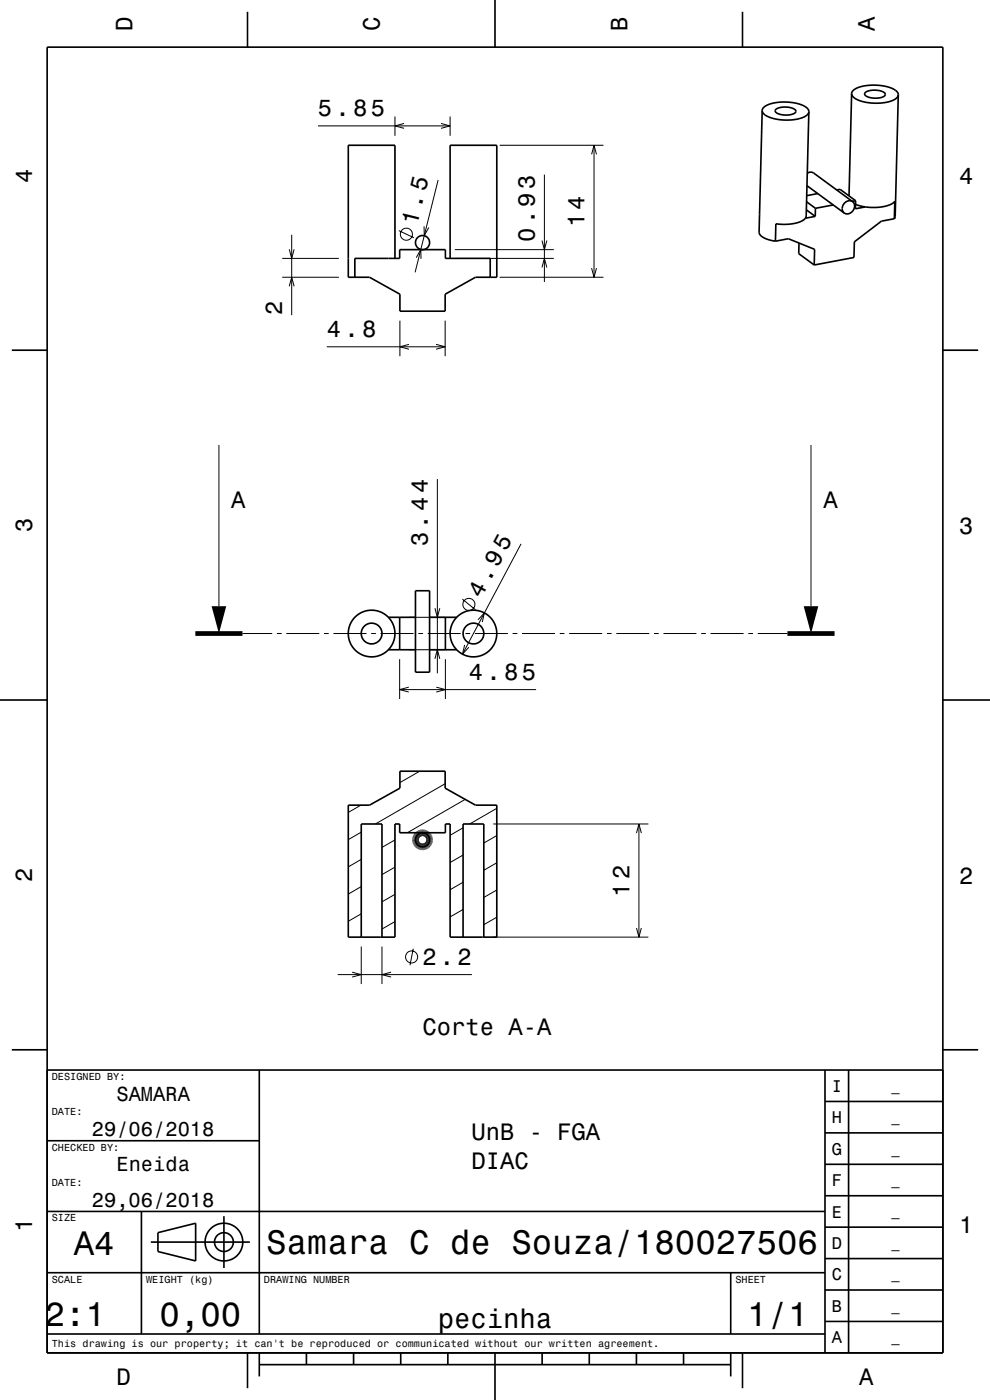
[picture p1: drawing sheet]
<svg xmlns="http://www.w3.org/2000/svg" width="210mm" height="297mm" viewBox="0 0 210 297" stroke-linecap="round" stroke-linejoin="round" font-family="sans-serif">
<g fill="none" stroke="#000" stroke-width=".21">
<path d="M67.4 26.7h28.1M83.8 24.7v4.1M85.7 26.2l-1.9 .5 1.9 .5M92.9 38.2l-4.8 19.6M93.5 26.2l2 .5-2 .5M95.5 24.7v4.1M106 30.8h22M115.5 37v22.8M125.5 32.7l.5-1.9 .5 1.9M126 30.8v28M59.9 58.8h12M59.9 54.8h12"/>
<path d="M61.4 52.9l.5 1.9 .5-1.9M61.9 49.8v17.1M84.6 48.9l3.2 1.5M88.3 54.7l1-1.8v2M90 48v2l1-1.7M96.5 54.8h21M96.5 53h21M106 58.8h22M115 56.7l.5-1.9 .5 1.9M115 51l.5 2 .5-2M125.5 56.9l.5 1.9 .5-1.9M61.4 60.7l.5-1.9 .5 1.9"/>
<path d="M69.3 73.6h25.1M84.8 68v7.6M86.8 73.1l-2 .5 2 .5M92.5 73.1l1.9 .5-1.9 .5M94.4 68v7.6M46.4 94.4v34.2M172 94.4v34.2M92.8 101.6v41.2M110.5 115.4l-12.4 23.4M51.4 134.4h6.3M58.7 134.4h1M60.7 134.4h7"/>
<path d="M68.7 134.4h1M70.7 134.4h7M78.7 134.4h1M80.7 134.4h7M84.8 139.8v8.5M86.8 137.8h8M86.8 131h8M88.7 134.4h1M90.7 134.4h7M92.3 129l.5 2 .5-2M92.3 139.8l.5-2 .5 2M94.5 139.8v8.5"/>
<path d="M98.1 127.1l2.7 2.3M98.6 136.8l-.5 2 1.4-1.5M98.7 134.4h1M100.7 134.4h7M101.4 131.5l1.4-1.5-.5 2M108.7 134.4h1M110.7 134.4h7M118.7 134.4h1M120.7 134.4h7M128.7 134.4h1M130.7 134.4h7M138.7 134.4h1"/>
<path d="M140.7 134.4h7M148.7 134.4h1M150.7 134.4h7M158.7 134.4h1M160.7 134.4h6.3M84.8 146.3h28.9M86.7 145.8l-1.9 .5 1.9 .5M92.5 145.8l2 .5-2 .5M76.6 170.8l-2.7 1.6M76.6 176.5l-2.7 1.6M83.8 178.2l-2.8 1.6M89 163.6l-4.2 2.4"/>
<path d="M94.4 166.3l-14.8 8.5M98.2 175.6l-2.7 1.6M98.7 169.6l-12.3 7.1M104.6 174.8h32.9M105.4 177.3l-2.8 1.5M105.4 171.5l-5.8 3.3M135 176.7l.5-1.9 .5 1.9M135.5 174.8v24M76.6 193.9l-2.7 1.5M76.6 188.1l-2.7 1.6M76.6 182.3l-2.7 1.6M83.8 195.5l-2.8 1.6"/>
<path d="M83.8 189.7l-2.8 1.6M83.8 184l-2.8 1.5M98.2 198.7l-.1 .1M98.2 192.9l-2.7 1.6M98.2 187.2l-2.7 1.6M98.2 181.4l-2.7 1.6M104.6 198.8h32.9M105.4 194.6l-2.8 1.6M105.4 188.8l-2.8 1.6M105.4 183l-2.8 1.6M135 196.9l.5 1.9 .5-1.9M71.6 206.8h28.5"/>
<path d="M74.7 206.2l1.9 .6-1.9 .5M76.6 200.8v8M81 200.8v8M83 206.2l-2 .6 2 .5M87.7 201.3l-.7 3.5"/>
<circle cx="86.2" cy="49.7" r="1.28"/>
<circle cx="99.5" cy="128.2" r="1.28"/>
<circle cx="87.3" cy="203" r="1.28"/>
</g>
<circle cx="89.6" cy="178.2" r="1.5" fill="none" stroke="#000" stroke-width="1.4" stroke-linecap="butt"/>
<g fill="none" stroke="#000" stroke-width=".35">
<path d="M10 10h190v277h-190zM52.5 2.5v7.5M105 0v10M157.5 2.5v7.5M180.7 19.9a2.54 2.54 0 0 0 2.2 1.6l2.1 .4a7 7 0 0 0 5.4-1.3l.1-.5M180.7 19.9a2.35 2.35 0 0 1 2.1-1.6l2.4-.2a6.9 6.9 0 0 1 5.2 1.5l.1 .5M180.7 19.9l-.6 21.7M183.6 19.6a4 4 0 0 1 4.1 .2 .68 .68 0 0 1-.7 .9 3.9 3.9 0 0 1-3.5-.6l-.1-.2zM161.7 23.4l-.7 25.8a2.52 2.52 0 0 0 2.3 1.7l1.2 .3M161.7 23.4a2.35 2.35 0 0 1 2.2-1.5l2.3-.3a6.9 6.9 0 0 1 5.2 1.6l.2 .5M161.7 23.4a2.54 2.54 0 0 0 2.3 1.7l1.8 .3a7.3 7.3 0 0 0 5.6-1.2l.2-.5M164.5 23.3a3.9 3.9 0 0 1 4.3 .1 .67 .67 0 0 1-.8 .8 3.9 3.9 0 0 1-3.5-.5z"/>
<path d="M171.2 39.4l7.9 5.8M171.2 36.7l.8-.2 .6 .2 8.3 6.1M171.6 23.7l-.6 22.1-.2 .5M190.5 20.1l-.6 25.8-.2 .5M75.3 58.8v-4h9.5v-1.8h9.7v1.8h9.5v4M83.8 54.8v-24h-9.9v28h4.5l6.4 3.6v3.6h9.6v-3.6l6.5-3.6h4.5v-28h-9.9v24M164.5 51.2l2.7-.6 5.6 2.3-.1 3.3M169.5 51.6l-.1 2.2 3.3 2.4M170.8 46.3a7.5 7.5 0 0 1-6 1.2h-.2l-.1 3.7M171 44.5l1.9 1.4M171.1 42.8l1.9 1.4M172.9 45.9l-2.1 .4"/>
<path d="M173 44.2l-.1 1.7M173.5 41.1l-2.4 .4M176.7 43.5l-3.7 .7M177.5 40.3l.7-.1 3.3 2.4M180.1 41.5h.1M180.9 42.8a1.54 1.54 0 0 1 0 1.9 1.54 1.54 0 0 1-1.8 .5M180.9 42.8a1.54 1.54 0 0 0-1.9 .5 1.54 1.54 0 0 0 .1 1.9M181.5 43.4l2.1 .5M181.5 42.6v1.7l2.1-.4M181.5 42.6l-.7 .1M183.6 43.9l.7 .1a7.2 7.2 0 0 0 5.5-1.3l-.1 3.7M189.7 46.4l-2.7 .5-5.8 4.4-.1 3.3-8.4 1.6"/>
<path d="M2.5 74.3h7.5M200 74.3h7.5M82.4 137.8h5.7M82.4 131h5.7M84.8 131v6.8M88.1 125.3h3v17.3h-3zM91.1 137.8h5.8M91.1 131h5.8M94.5 131v6.8M0 148.5h10M200 148.5h10M73.9 170.8h4.5l6.4-3.6v-3.6h9.6v3.6l6.5 3.6h4.5v28h-9.9v-24h-1v1.9h-9.7v-1.9h-1v24h-9.9z"/>
<path d="M76.6 198.8v-24h4.4v24M98.2 198.8v-24h4.4v24M2.5 222.7h7.5M10 227h190M55 227v56M175 233.7h25M175 227v60M180 227v60M200 222.7h7.5M10 257h165M10 242h45M30 257v26"/>
<path d="M47.5 258v11M175 253.7h25M175 247h25M175 240.3h25M10 270h165M32 263.5h21M33.5 261.5l8-2v8l-8-2zM155 270v13M175 273.7h25M175 267h25M175 260.3h25M10 283h165"/>
<path d="M52.5 287v7.5M55 289.5h100M55 287v5M65 287v2.5M75 287v2.5M85 287v2.5M95 287v2.5M105 287v10M115 287v2.5M125 287v2.5M135 287v2.5M145 287v2.5"/>
<path d="M155 287v5M157.5 287v7.5M175 280.3h25"/>
<circle cx="89.6" cy="51.5" r="1.5"/>
<circle cx="78.8" cy="134.4" r="4.9"/>
<circle cx="78.8" cy="134.4" r="2.2"/>
<circle cx="100.4" cy="134.4" r="2.2"/>
<circle cx="100.4" cy="134.4" r="4.9"/>
<circle cx="89.6" cy="178.2" r="1.5"/>
<circle cx="47.5" cy="263.5" r="2"/>
<circle cx="47.5" cy="263.5" r="4"/>
</g>
<path d="M41.4 134.4h10M167 134.4h10" fill="none" stroke="#000" stroke-width="1" stroke-linecap="butt"/>
<g fill="#000">
<path d="M44.9 128.6h3.1l-1.6 5.8z" fill-rule="evenodd"/>
<path d="M170.5 128.6h3.1l-1.6 5.8z" fill-rule="evenodd"/>
</g>
<g font-size="7.2">
<text x="15.7" y="266.3">A4</text>
<text x="56.4" y="266.1">Samara C de Souza/180027506</text>
<text x="9.5" y="281.3">2:1</text>
<text x="33.8" y="281.3">0,00</text>
<text x="158.5" y="281.3">1/1</text>
</g>
<text font-size="5.8" x="92.9" y="281.6">pecinha</text>
<g font-size="5">
<text x="28.1" y="6.5" transform="rotate(-90 28.1 6.5)">D</text>
<text x="80.6" y="6.5" transform="rotate(-90 80.6 6.5)">C</text>
<text x="133.1" y="6.5" transform="rotate(-90 133.1 6.5)">B</text>
<text x="185.6" y="6.5" transform="rotate(-90 185.6 6.5)">A</text>
<text x="67.4" y="24.7">5.85</text>
<text x="6.8" y="38.7" transform="rotate(-90 6.8 38.7)">4</text>
<text x="203.5" y="39">4</text>
<text x="88.5" y="47.9" transform="rotate(-76 88.5 47.9)">1.5</text>
<text x="113.5" y="51.3" transform="rotate(-90 113.5 51.3)">0.93</text>
<text x="124" y="48.2" transform="rotate(-90 124 48.2)">14</text>
<text x="59.9" y="66.9" transform="rotate(-90 59.9 66.9)">2</text>
<text x="69.3" y="71.6">4.8</text>
<text x="49.1" y="107.7">A</text>
<text x="174.7" y="107.7">A</text>
<text x="6.8" y="112.9" transform="rotate(-90 6.8 112.9)">3</text>
<text x="203.5" y="113.2">3</text>
<text x="90.8" y="115.9" transform="rotate(-90 90.8 115.9)">3.44</text>
<text x="102.1" y="127" transform="rotate(-62 102.1 127)">4.95</text>
<text x="99.5" y="144.3">4.85</text>
<text x="6.8" y="187.1" transform="rotate(-90 6.8 187.1)">2</text>
<text x="133.5" y="190.2" transform="rotate(-90 133.5 190.2)">12</text>
<text x="203.5" y="187.4">2</text>
<text x="89.6" y="204.8">2.2</text>
<text x="89.6" y="219.7">Corte A-A</text>
<text x="100" y="241.9">UnB - FGA</text>
<text x="100" y="247.9">DIAC</text>
<text x="6.8" y="261.3" transform="rotate(-90 6.8 261.3)">1</text>
<text x="203.5" y="261.6">1</text>
<text x="24.7" y="293.8">D</text>
<text x="182.2" y="293.8">A</text>
</g>
<g font-size="4.3">
<text x="24.7" y="233.5">SAMARA</text>
<text x="19.5" y="241">29/06/2018</text>
<text x="24.7" y="248.5">Eneida</text>
<text x="19.5" y="256">29,06/2018</text>
</g>
<g font-size="3.6">
<text x="176.4" y="231.6">I</text>
<text x="176.4" y="238.3">H</text>
<text x="176.4" y="245">G</text>
<text x="176.4" y="251.6">F</text>
<text x="176.4" y="258.3">E</text>
<text x="176.4" y="265">D</text>
<text x="176.4" y="271.6">C</text>
<text x="176.4" y="278.3">B</text>
<text x="176.4" y="285">A</text>
</g>
<g font-size="2.9">
<text x="189.1" y="231.4">_</text>
<text x="189.1" y="238">_</text>
<text x="189.1" y="244.7">_</text>
<text x="189.1" y="251.4">_</text>
<text x="189.1" y="258">_</text>
<text x="189.1" y="264.7">_</text>
<text x="189.1" y="271.4">_</text>
<text x="189.1" y="278">_</text>
<text x="189.1" y="284.7">_</text>
</g>
<g font-size="2.2">
<text x="11" y="229.1">DESIGNED BY:</text>
<text x="11" y="236.6">DATE:</text>
<text x="11" y="244.1">CHECKED BY:</text>
<text x="11" y="251.6">DATE:</text>
<text x="11" y="259.1">SIZE</text>
<text x="11" y="272.1">SCALE</text>
<text x="31" y="272.1">WEIGHT (kg)</text>
<text x="56" y="272.1">DRAWING NUMBER</text>
<text x="156" y="272.1">SHEET</text>
<text x="11" y="285.8">This drawing is our property; it can't be reproduced or communicated without our written agreement.</text>
</g>
</svg>
